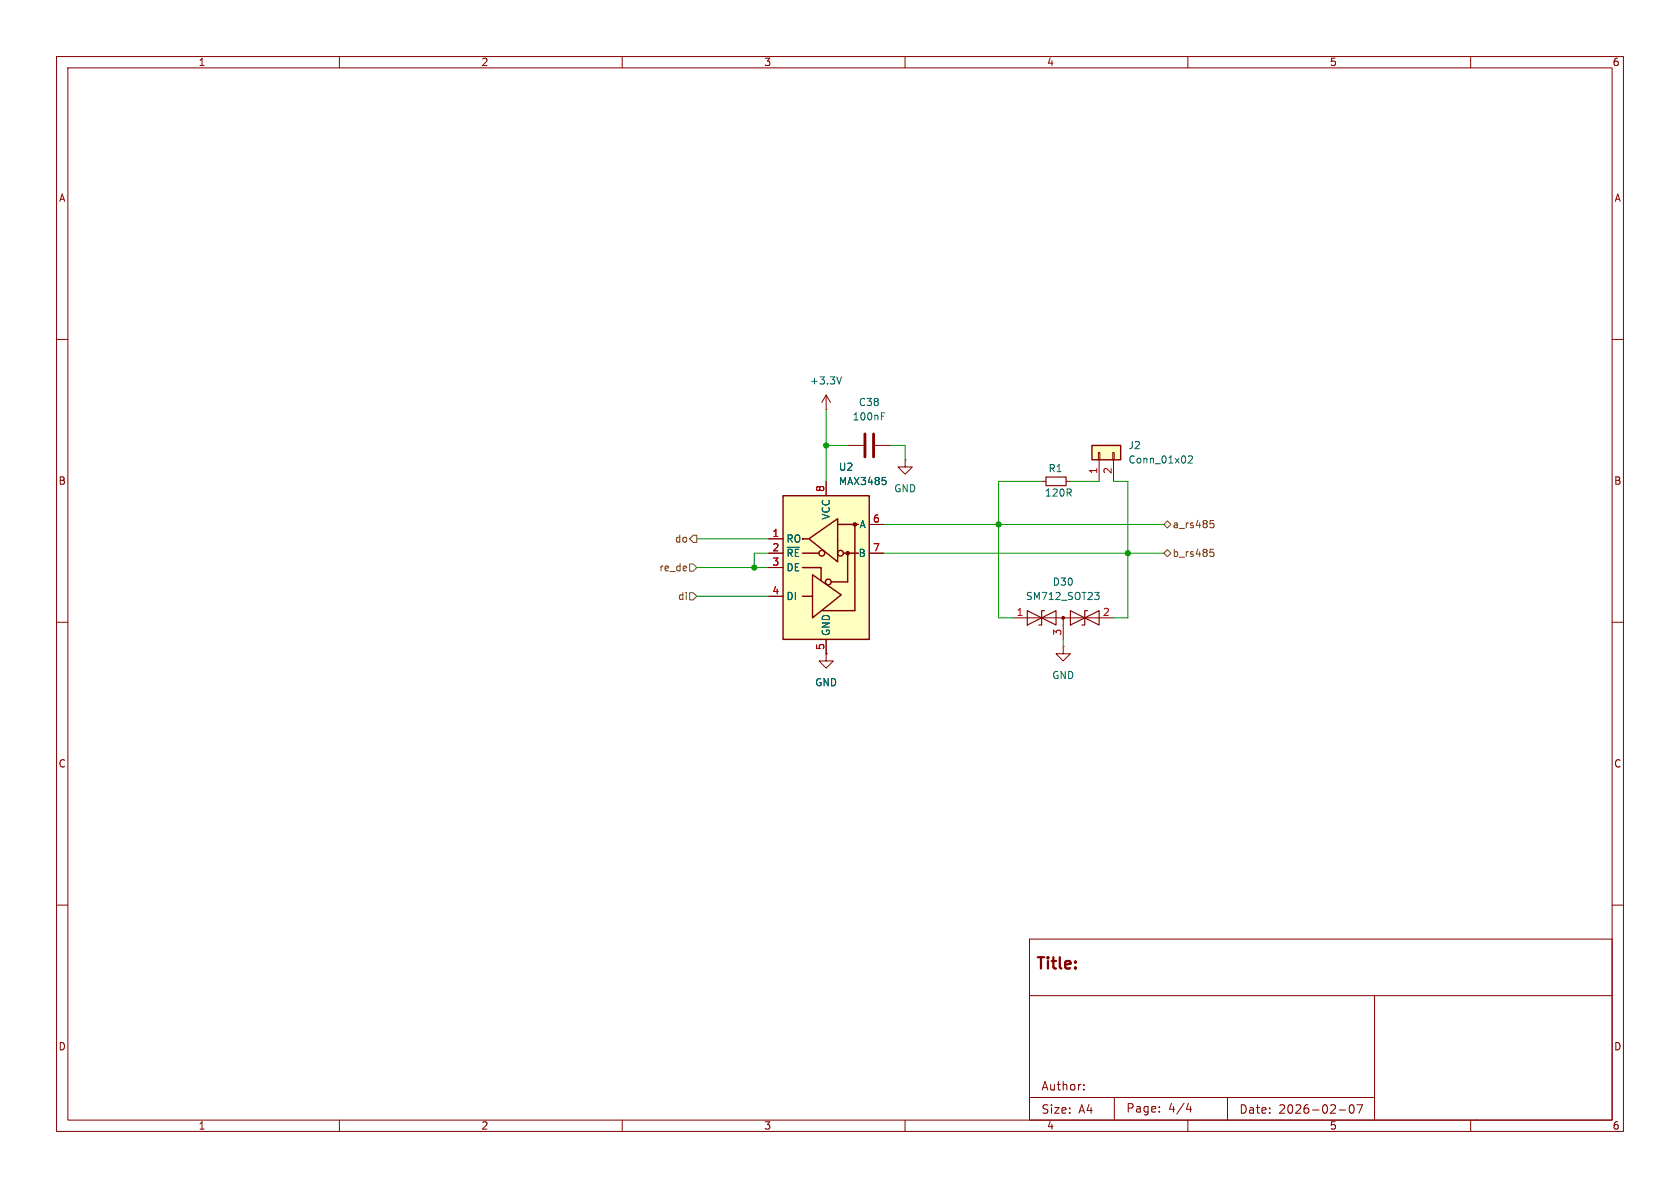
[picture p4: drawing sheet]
<svg xmlns="http://www.w3.org/2000/svg" width="297mm" height="210mm" viewBox="0 0 297 210" stroke-linecap="round" stroke-linejoin="round" font-family="sans-serif">
<g fill="none" stroke="#840000" stroke-width=".18">
<path d="M10 10h277v190h-277zM12 12h273v186h-273zM60 10v2M110 10v2M160 10v2M210 10v2M260 10v2M10 60h2M146 72.4h.1M146 69.9l-.7 1.2M146 69.9l.8 1.2M146 69.9v2.5"/>
<path d="M149.9 78.7h2.8M154.7 78.7h2.8M285 60h2M160 81.3v1.3h1.3l-1.3 1.2-1.3-1.2h1.3M160 81.3h.1M184.1 85.1h.8M188.5 85.1h.7M10 110h2M179.1 109.2h17.7M188 114.3v1.3h1.2l-1.2 1.2-1.3-1.2h1.3M188 114.3h.1M188 109.2v3.8"/>
<path d="M285 110h2M10 160h2M182 166h103v32h-103zM182 176h103M243 176v22M285 160h2M60 198v2M110 198v2M160 198v2M182 194h61M191.6 192.6v.1M191.6 191.8v.1"/>
<path d="M197 194v4M205 196.5v.1M205 195.7v.1M210 198v2M210.1 195l-.4 1.1h1M210.5 195.6v1M217 194v4M236.7 196.2h1.2M238.7 195.4l.2-.1a.81 .81 0 0 1 .6 .6 .81 .81 0 0 1-.3 .8l-.2 .1a.81 .81 0 0 1-.3-1.4zM239.9 195.3h1l-.7 1.5M260 198v2M261 198h.1"/>
</g>
<path d="M152.9 76.7v4.1M154.4 76.7v4.1" fill="none" stroke="#840000" stroke-width=".51"/>
<path d="M148.8 66.6l-.5 1.3M155.8 73.6h.4M155.8 73h.6M193.5 104.7h.8l-.4 .5 .3 .1 .1 .4-.2 .3h-.4" fill="none" stroke="#006464" stroke-width=".18"/>
<path d="M184.9 84.3h3.6v1.6h-3.6zM181.6 108v2.5l5.1-2.5v2.5zM184.7 108h-.6v2.5h-.5M189.2 108l5.1 2.5v-2.5l-5.1 2.5zM192.3 108h-.5v2.5h-.5" fill="none" stroke="#840000" stroke-width=".2"/>
<circle cx="188" cy="109.2" r=".25" fill="#840000" stroke="#840000" stroke-width=".18"/>
<path d="M193 78.7h5.1v2.6h-5.1z" fill="#ffffc2"/>
<path d="M193 78.7h5.1v2.6h-5.1z" fill="none" stroke="#840000" stroke-width=".25"/>
<path d="M194.2 80h.2v1.3h-.2zM194.3 81.3v3.8M196.7 80h.3v1.3h-.3zM196.8 81.3v3.8M146 115.6v1.2h1.3l-1.3 1.3-1.2-1.3h1.2M146 115.6h.1" fill="none" stroke="#840000" stroke-width=".18"/>
<path d="M210.1 80.7l.5-.1 .2 .4-.8 .9h.8" fill="none" stroke="#006464" stroke-width=".18"/>
<path d="M138.4 87.6h15.3v25.4h-15.3z" fill="#ffffc2"/>
<g fill="none" stroke="#840000" stroke-width=".25">
<path d="M138.4 87.6h15.3v25.4h-15.3zM141.9 97.8h2.9M142 95.3h-.1h1M143 95.3l5.1-3.6v7.6zM148.1 92.7h3.7M149.1 97.8h2.7M149.9 97.8v5.1h-3M151.1 92.7v15.3h-5.7M141.9 100.3h3.3v2.3M141.9 105.4h1.6M143.6 101.6l5.1 3.6-5.1 4z"/>
<circle cx="145.3" cy="97.8" r=".51"/>
<circle cx="148.6" cy="97.8" r=".51"/>
<circle cx="146.4" cy="102.9" r=".51"/>
</g>
<g fill="#840000" stroke="#840000" stroke-width=".25">
<circle cx="149.9" cy="97.8" r=".28"/>
<circle cx="151.1" cy="92.7" r=".28"/>
</g>
<path d="M135.9 95.3h2.5M135.9 97.8h2.5M146 85.1v2.5M153.7 97.8h2.5M153.7 92.7h2.5M135.9 100.3h2.5M135.9 105.4h2.5M146 115.6h.1M146 113v2.6" fill="none" stroke="#840000" stroke-width=".18"/>
<path d="M156 84.4h.6M156.4 84.9l.3 .2v.3l-.3 .3" fill="none" stroke="#006464" stroke-width=".18"/>
<path d="M121.9 99.7h.7l.6 .6-.6 .7h-.7zM121.9 95.3l.7-.7h.6v1.3h-.6zM205.7 92.7l.7-.6 .6 .6-.6 .6zM205.7 97.8l.7-.6 .6 .6-.6 .6zM214 92h.6M214 97.1h.6M214.1 92.5h.3l.2 .2-.1 .5-.4 .1M214.1 97.6h.3l.2 .2-.1 .5-.4 .1M121.9 104.8h.7l.6 .6-.6 .6h-.7z" fill="none" stroke="#725600" stroke-width=".18"/>
<g fill="none" stroke="#009600" stroke-width=".18">
<path d="M146 78.7h3.9M146 72.4v12.7M157.5 78.7h2.5v2.6M123.2 95.3h12.7M135.9 97.8h-2.6v2.5M156.2 97.8h49.5M156.2 92.7h49.5M184.1 85.1h-7.6v24.1h2.6M189.2 85.1h5.1M196.8 85.1h2.6v24.1h-2.6M123.2 100.3h12.7M123.2 105.4h12.7"/>
<path d="M188 113v1.3"/>
</g>
<g fill="#009600" stroke="#009600" stroke-width=".18">
<circle cx="176.5" cy="92.7" r=".46"/>
<circle cx="146" cy="78.7" r=".46"/>
<circle cx="133.3" cy="100.3" r=".46"/>
<circle cx="199.4" cy="97.8" r=".46"/>
</g>
<text font-size="2.8" fill="#840000" x="183" y="171.9">Title:</text>
<g font-size="2.1" fill="#840000">
<text x="184" y="193">Author:</text>
<text x="184" y="197.1">Size:</text>
<text x="190.7" y="197.1">A4</text>
<text x="199" y="196.9">Page:</text>
<text x="206.5" y="196.9">4/4</text>
<text x="219" y="197.1">Date:</text>
<text x="226" y="197.1">2026-02-07</text>
</g>
<g font-size="1.8" fill="#840000">
<text x="35" y="11.9">1</text>
<text x="85" y="11.9">2</text>
<text x="135" y="11.9">3</text>
<text x="185" y="11.9">4</text>
<text x="235" y="11.9">5</text>
<text x="285" y="11.9">6</text>
<text x="10.3" y="35.9">A</text>
<text x="285.3" y="35.9">A</text>
<text x="10.3" y="85.9">B</text>
<text x="285.3" y="85.9">B</text>
<text x="10.3" y="135.9">C</text>
<text x="285.3" y="135.9">C</text>
<text x="10.3" y="185.9">D</text>
<text x="285.3" y="185.9">D</text>
<text x="35" y="199.9">1</text>
<text x="85" y="199.9">2</text>
<text x="135" y="199.9">3</text>
<text x="185" y="199.9">4</text>
<text x="235" y="199.9">5</text>
<text x="285" y="199.9">6</text>
</g>
<g font-size="1.8" fill="#006464">
<text x="143.1" y="68.2">+3.3V</text>
<text x="151.7" y="72">C38</text>
<text x="150.6" y="74.5">100nF</text>
<text x="148.2" y="83.4">U2</text>
<text x="185.3" y="83.7">R1</text>
<text x="199.4" y="79.6">J2</text>
<text x="199.4" y="82.1">Conn_01x02</text>
<text x="148.2" y="86">MAX3485</text>
<text x="158" y="87.2">GND</text>
<text x="184.6" y="88">120R</text>
<text x="146.9" y="92" transform="rotate(-90 146.9 92)">VCC</text>
<text x="151.9" y="93.6">A</text>
<text x="138.9" y="96.1">RO</text>
<text x="138.9" y="98.7">~{RE}</text>
<text x="138.9" y="101.2">DE</text>
<text x="151.7" y="98.7">B</text>
<text x="138.9" y="106.3">DI</text>
<text x="181.3" y="106.3">SM712_SOT23</text>
<text x="186" y="103.7">D30</text>
<text x="146.9" y="112.5" transform="rotate(-90 146.9 112.5)">GND</text>
<text x="144" y="121.5">GND</text>
<text x="185.9" y="120.2">GND</text>
</g>
<g font-size="1.8" fill="#a90000">
<text x="194.1" y="83.9" transform="rotate(-90 194.1 83.9)">1</text>
<text x="196.6" y="83.9" transform="rotate(-90 196.6 83.9)">2</text>
<text x="145.8" y="87.1" transform="rotate(-90 145.8 87.1)">8</text>
<text x="136.5" y="95">1</text>
<text x="154.2" y="92.5">6</text>
<text x="136.5" y="97.5">2</text>
<text x="136.5" y="100.1">3</text>
<text x="154.2" y="97.5">7</text>
<text x="136.5" y="105.2">4</text>
<text x="179.6" y="109">1</text>
<text x="187.7" y="112.5" transform="rotate(-90 187.7 112.5)">3</text>
<text x="194.9" y="109">2</text>
<text x="145.8" y="115" transform="rotate(-90 145.8 115)">5</text>
</g>
<g font-size="1.8" fill="#725600">
<text x="207.2" y="93.6">a_rs485</text>
<text x="116.4" y="101.2">re_de</text>
<text x="119.2" y="96.1">do</text>
<text x="207.2" y="98.7">b_rs485</text>
<text x="119.8" y="106.3">di</text>
</g>
</svg>
